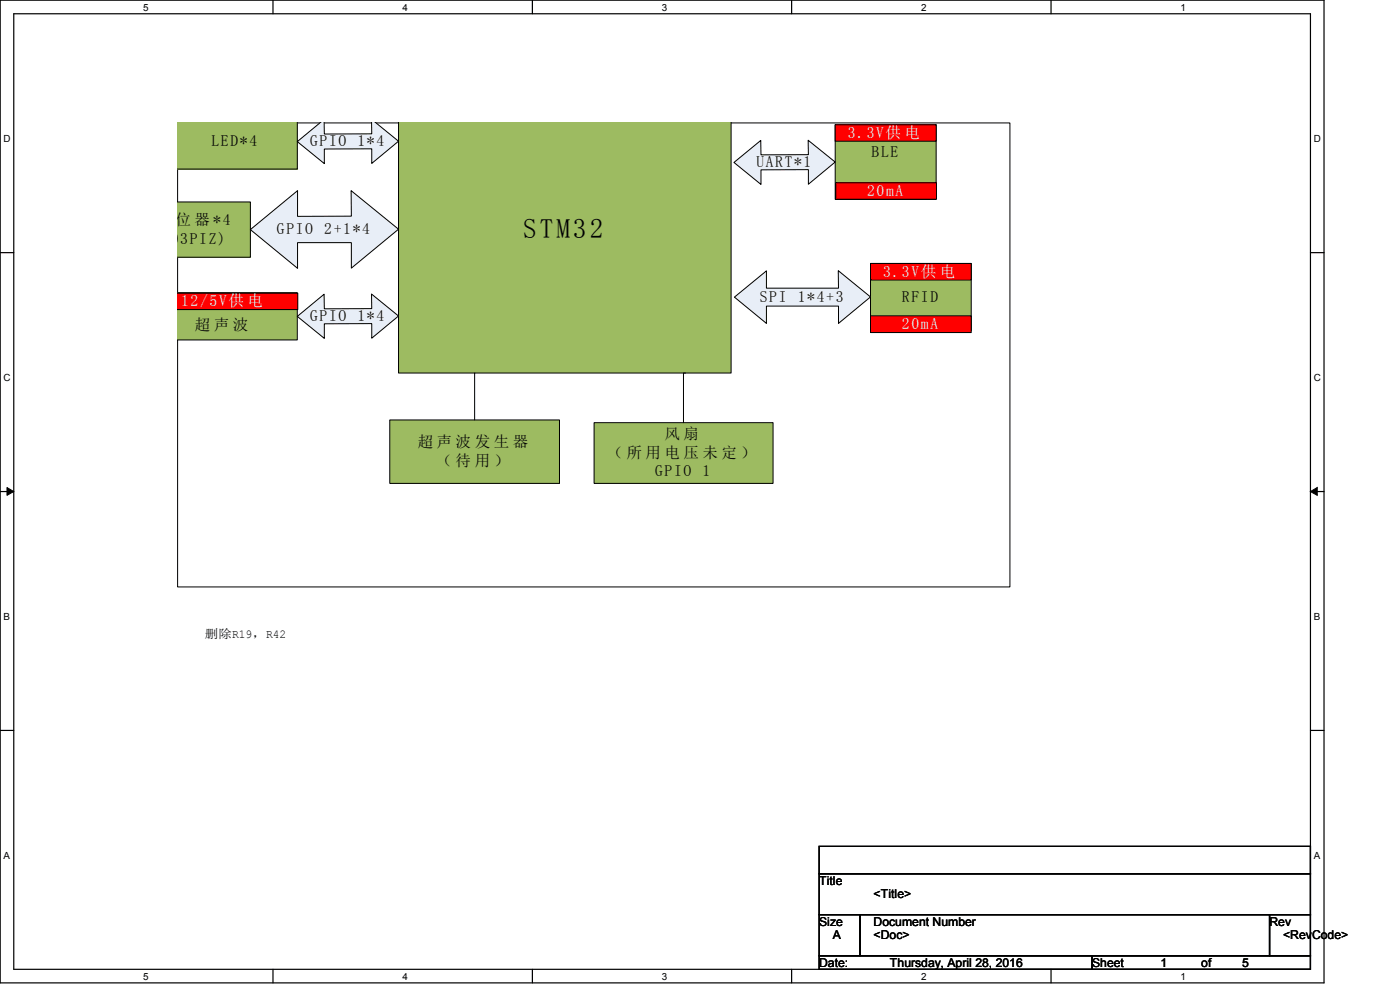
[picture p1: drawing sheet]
<svg xmlns="http://www.w3.org/2000/svg" width="297mm" height="210mm" viewBox="0 0 297 210" stroke-linecap="round" stroke-linejoin="round" font-family="sans-serif">
<path d="M0 0h280.9v208.5h-280.9zM2.9 2.9h275.1v202.7h-275.1z" fill="none" stroke="#000" stroke-width=".25"/>
<g fill="#fff">
<path d="M30.4 .3h1.1v2.4h-1.1z"/>
<path d="M30.4 205.9h1.1v2.3h-1.1z"/>
</g>
<path d="M57.9 0v2.9M57.9 205.6v2.9" fill="none" stroke="#000" stroke-width=".25"/>
<g fill="#fff">
<path d="M85.4 .3h1.1v2.4h-1.1z"/>
<path d="M85.4 205.9h1.1v2.3h-1.1z"/>
</g>
<path d="M112.9 0v2.9M112.9 205.6v2.9" fill="none" stroke="#000" stroke-width=".25"/>
<g fill="#fff">
<path d="M140.4 .3h1.2v2.4h-1.2z"/>
<path d="M140.4 205.9h1.2v2.3h-1.2z"/>
</g>
<path d="M167.9 0v2.9M167.9 205.6v2.9" fill="none" stroke="#000" stroke-width=".25"/>
<g fill="#fff">
<path d="M195.4 .3h1.2v2.4h-1.2z"/>
<path d="M195.4 205.9h1.2v2.3h-1.2z"/>
</g>
<path d="M223 0v2.9M223 205.6v2.9" fill="none" stroke="#000" stroke-width=".25"/>
<g fill="#fff">
<path d="M250.4 .3h1.2v2.4h-1.2z"/>
<path d="M250.4 205.9h1.2v2.3h-1.2z"/>
<path d="M.8 28.2h1.4v2.4h-1.4z"/>
<path d="M278.7 28.2h1.5v2.4h-1.5z"/>
<path d="M.8 78.9h1.4v2.3h-1.4z"/>
<path d="M278.7 78.9h1.5v2.3h-1.5z"/>
</g>
<path d="M0 53.6h2.9M278 53.6h2.9" fill="none" stroke="#000" stroke-width=".25"/>
<g fill="#fff">
<path d="M.8 129.6h1.3v2.3h-1.3z"/>
<path d="M278.7 129.6h1.4v2.3h-1.4z"/>
</g>
<path d="M0 104.3h2.9M278 104.3h2.9" fill="none" stroke="#000" stroke-width=".25"/>
<path d="M1.5 103.4l1.4 .9-1.4 .8zM278 104.3l1.4-.9v1.7z" fill="#000" stroke="#000" stroke-width=".21"/>
<g fill="#fff">
<path d="M.8 180.3h1.3v2.3h-1.3z"/>
<path d="M278.7 180.3h1.4v2.3h-1.4z"/>
</g>
<path d="M0 154.9h2.9M278 154.9h2.9" fill="none" stroke="#000" stroke-width=".25"/>
<path d="M37.7 26.1h176.5v98.4h-176.5z" fill="#fff"/>
<path d="M37.7 26.1h176.5v98.4h-176.5z" fill="none" stroke="#000" stroke-width=".21"/>
<path d="M84.5 26h70.6v53.1h-70.6z" fill-rule="evenodd" fill="#9dbb61"/>
<path d="M84.5 26v53.1h70.6v-53.1" fill="none" stroke="#000" stroke-width=".21"/>
<path d="M177.2 26.4h21.4v15.9h-21.4z" fill-rule="evenodd" fill="#9dbb61"/>
<path d="M177.2 26.4h21.4v15.9h-21.4z" fill="none" stroke="#000" stroke-width=".21"/>
<path d="M37.6 26h25.5v9.9h-25.5z" fill-rule="evenodd" fill="#9dbb61"/>
<path d="M63.1 26v9.9h-25.5" fill="none" stroke="#000" stroke-width=".21"/>
<path d="M37.6 62.1h25.5v10h-25.5z" fill-rule="evenodd" fill="#9dbb61"/>
<path d="M37.6 62.1h25.5v10h-25.5" fill="none" stroke="#000" stroke-width=".21"/>
<path d="M155.7 34.5l5.7-4.7v3h10.1l-.1-3 5.8 4.6-5.7 4.7v-3.1h-10.1v3.1z" fill-rule="evenodd" fill="#e8eef7"/>
<path d="M155.7 34.5l5.7-4.7v3h10.1l-.1-3 5.8 4.6-5.7 4.7v-3.1h-10.1v3.1z" fill="none" stroke="#000" stroke-width=".21"/>
<path d="M177.2 26.4h21.4v3.6h-21.4z" fill-rule="evenodd" fill="#f00"/>
<path d="M177.2 26.4h21.4v3.6h-21.4z" fill="none" stroke="#000" stroke-width=".21"/>
<path d="M184.7 55.9h21.3v14.2h-21.3z" fill-rule="evenodd" fill="#9dbb61"/>
<path d="M184.7 55.9h21.3v14.2h-21.3z" fill="none" stroke="#000" stroke-width=".21"/>
<path d="M155.8 63l6.8-5.5v3.6h15.3l-.1-3.7 6.9 5.6-6.8 5.6v-3.7h-15.3v3.7z" fill-rule="evenodd" fill="#e8eef7"/>
<path d="M155.8 63l6.8-5.5v3.6h15.3l-.1-3.7 6.9 5.6-6.8 5.6v-3.7h-15.3v3.7z" fill="none" stroke="#000" stroke-width=".21"/>
<path d="M184.7 55.9h21.3v3.5h-21.3z" fill-rule="evenodd" fill="#f00"/>
<path d="M184.7 55.9h21.3v3.5h-21.3z" fill="none" stroke="#000" stroke-width=".21"/>
<path d="M63.1 30l5.7-4v2.4h10.1l-.1-2.4 5.7 4-5.6 4.7v-3.1h-10.1v3.1z" fill-rule="evenodd" fill="#e8eef7"/>
<path d="M67.9 26l-4.8 4 5.7 4.7v-3.1h10.1v3.1l5.6-4.7-4.8-4M68.8 26v2.4h10.1l-.1-2.4" fill="none" stroke="#000" stroke-width=".21"/>
<path d="M37.6 42.8h15.5v11.8h-15.5z" fill-rule="evenodd" fill="#9dbb61"/>
<path d="M37.6 42.8h15.5v11.8h-15.5" fill="none" stroke="#000" stroke-width=".21"/>
<path d="M53.1 48.7l10-8.3v5.5h11.4v-5.5l10 8.2-10 8.3v-5.4h-11.4v5.4z" fill-rule="evenodd" fill="#e8eef7"/>
<path d="M53.1 48.7l10-8.3v5.5h11.4v-5.5l10 8.2-10 8.3v-5.4h-11.4v5.4z" fill="none" stroke="#000" stroke-width=".21"/>
<path d="M63.1 67.1l5.7-4.7v3.1h10.1l-.1-3.1 5.7 4.6-5.6 4.7v-3.1l-10.1 .1v3.1z" fill-rule="evenodd" fill="#e8eef7"/>
<path d="M63.1 67.1l5.7-4.7v3.1h10.1l-.1-3.1 5.7 4.6-5.6 4.7v-3.1l-10.1 .1v3.1z" fill="none" stroke="#000" stroke-width=".21"/>
<path d="M37.6 62.2h25.6v3.5h-25.6z" fill-rule="evenodd" fill="#f00"/>
<path d="M37.6 62.2h25.6v3.5h-25.6" fill="none" stroke="#000" stroke-width=".21"/>
<path d="M82.7 89.1h36v13.4h-36z" fill-rule="evenodd" fill="#9dbb61"/>
<path d="M100.7 79.1v10M82.7 89.1h36v13.4h-36z" fill="none" stroke="#000" stroke-width=".21"/>
<path d="M126 89.7h38v12.8h-38z" fill-rule="evenodd" fill="#9dbb61"/>
<path d="M145.4 79.1h-.4v10.6M126 89.7h38v12.8h-38z" fill="none" stroke="#000" stroke-width=".21"/>
<path d="M177.3 38.8h21.4v3.5h-21.4z" fill-rule="evenodd" fill="#f00"/>
<path d="M177.3 38.8h21.4v3.5h-21.4z" fill="none" stroke="#000" stroke-width=".21"/>
<path d="M184.7 67h21.3v3.5h-21.3z" fill-rule="evenodd" fill="#f00"/>
<path d="M184.7 67h21.3v3.5h-21.3z" fill="none" stroke="#000" stroke-width=".21"/>
<path d="M173.8 179.5h104.2v5.8h-104.2zM173.8 185.3h104.2v8.7h-104.2zM173.8 194h8.7v8.7h-8.7zM182.5 194h86.8v8.7h-86.8zM269.3 194h8.7v8.7h-8.7zM173.8 202.7h57.9v2.9h-57.9zM231.7 202.7h46.3v2.9h-46.3z" fill="none" stroke="#000" stroke-width=".25"/>
<text font-size="5.8" x="111" y="50.4">STM32</text>
<g font-size="3.3" fill="#fff">
<text x="179.8" y="29.2">3.3V供 电</text>
<text x="183.9" y="41.5">20mA</text>
<text x="187.3" y="58.7">3.3V供 电</text>
<text x="38.4" y="64.9">12/5V供 电</text>
<text x="191.4" y="69.8">20mA</text>
</g>
<g font-size="3.3">
<text x="44.9" y="31">LED*4</text>
<text x="65.8" y="31">GPIO</text>
<text x="75.9" y="31">1*4</text>
<text x="160.5" y="35.4">UART*1</text>
<text x="184.9" y="33.4">BLE</text>
<text x="25.1" y="47.7">数 字 电 位 器 *4</text>
<text x="34.2" y="51.7">103PIZ)</text>
<text x="58.8" y="49.7">GPIO</text>
<text x="68.8" y="49.7">2+1*4</text>
<text x="161.2" y="64">SPI</text>
<text x="169.2" y="64">1*4+3</text>
<text x="191.4" y="64">RFID</text>
<text x="41.4" y="70.1">超 声 波</text>
<text x="65.8" y="68.1">GPIO</text>
<text x="75.9" y="68.1">1*4</text>
<text x="88.6" y="94.8">超 声 波 发 生 器</text>
<text x="141" y="93.1">风 扇</text>
<text x="92.6" y="98.8">（ 待 用 ）</text>
<text x="128.9" y="97.1">（ 所 用 电 压 未 定 ）</text>
<text x="139" y="101">GPIO</text>
<text x="149" y="101">1</text>
</g>
<g font-size="2.6">
<text x="43.5" y="135.3">删除R19，R42</text>
<text x="173.8" y="187.7">Title</text>
<text x="185.3" y="190.6">&lt;Title&gt;</text>
<text x="173.8" y="196.3">Size</text>
<text x="185.3" y="196.3">Document Number</text>
<text x="269.3" y="196.3">Rev</text>
<text x="176.7" y="199.3">A</text>
<text x="185.3" y="199.3">&lt;Doc&gt;</text>
<text x="272.2" y="199.3">&lt;RevCode&gt;</text>
<text x="173.8" y="205.1">Date:</text>
<text x="188.8" y="205.1">Thursday, April 28, 2016</text>
<text x="231.7" y="205.1">Sheet</text>
<text x="246.2" y="205.1">1</text>
<text x="254.8" y="205.1">of</text>
<text x="263.5" y="205.1">5</text>
</g>
<g font-size="2.1">
<text x="30.4" y="2.2">5</text>
<text x="85.4" y="2.2">4</text>
<text x="140.4" y="2.2">3</text>
<text x="195.4" y="2.2">2</text>
<text x="250.5" y="2.2">1</text>
<text x=".8" y="30.1">D</text>
<text x="278.7" y="30.1">D</text>
<text x=".8" y="80.8">C</text>
<text x="278.7" y="80.8">C</text>
<text x=".8" y="131.5">B</text>
<text x="278.7" y="131.5">B</text>
<text x=".8" y="182.2">A</text>
<text x="278.7" y="182.2">A</text>
<text x="30.4" y="207.8">5</text>
<text x="85.4" y="207.8">4</text>
<text x="140.4" y="207.8">3</text>
<text x="195.4" y="207.8">2</text>
<text x="250.5" y="207.8">1</text>
</g>
</svg>
